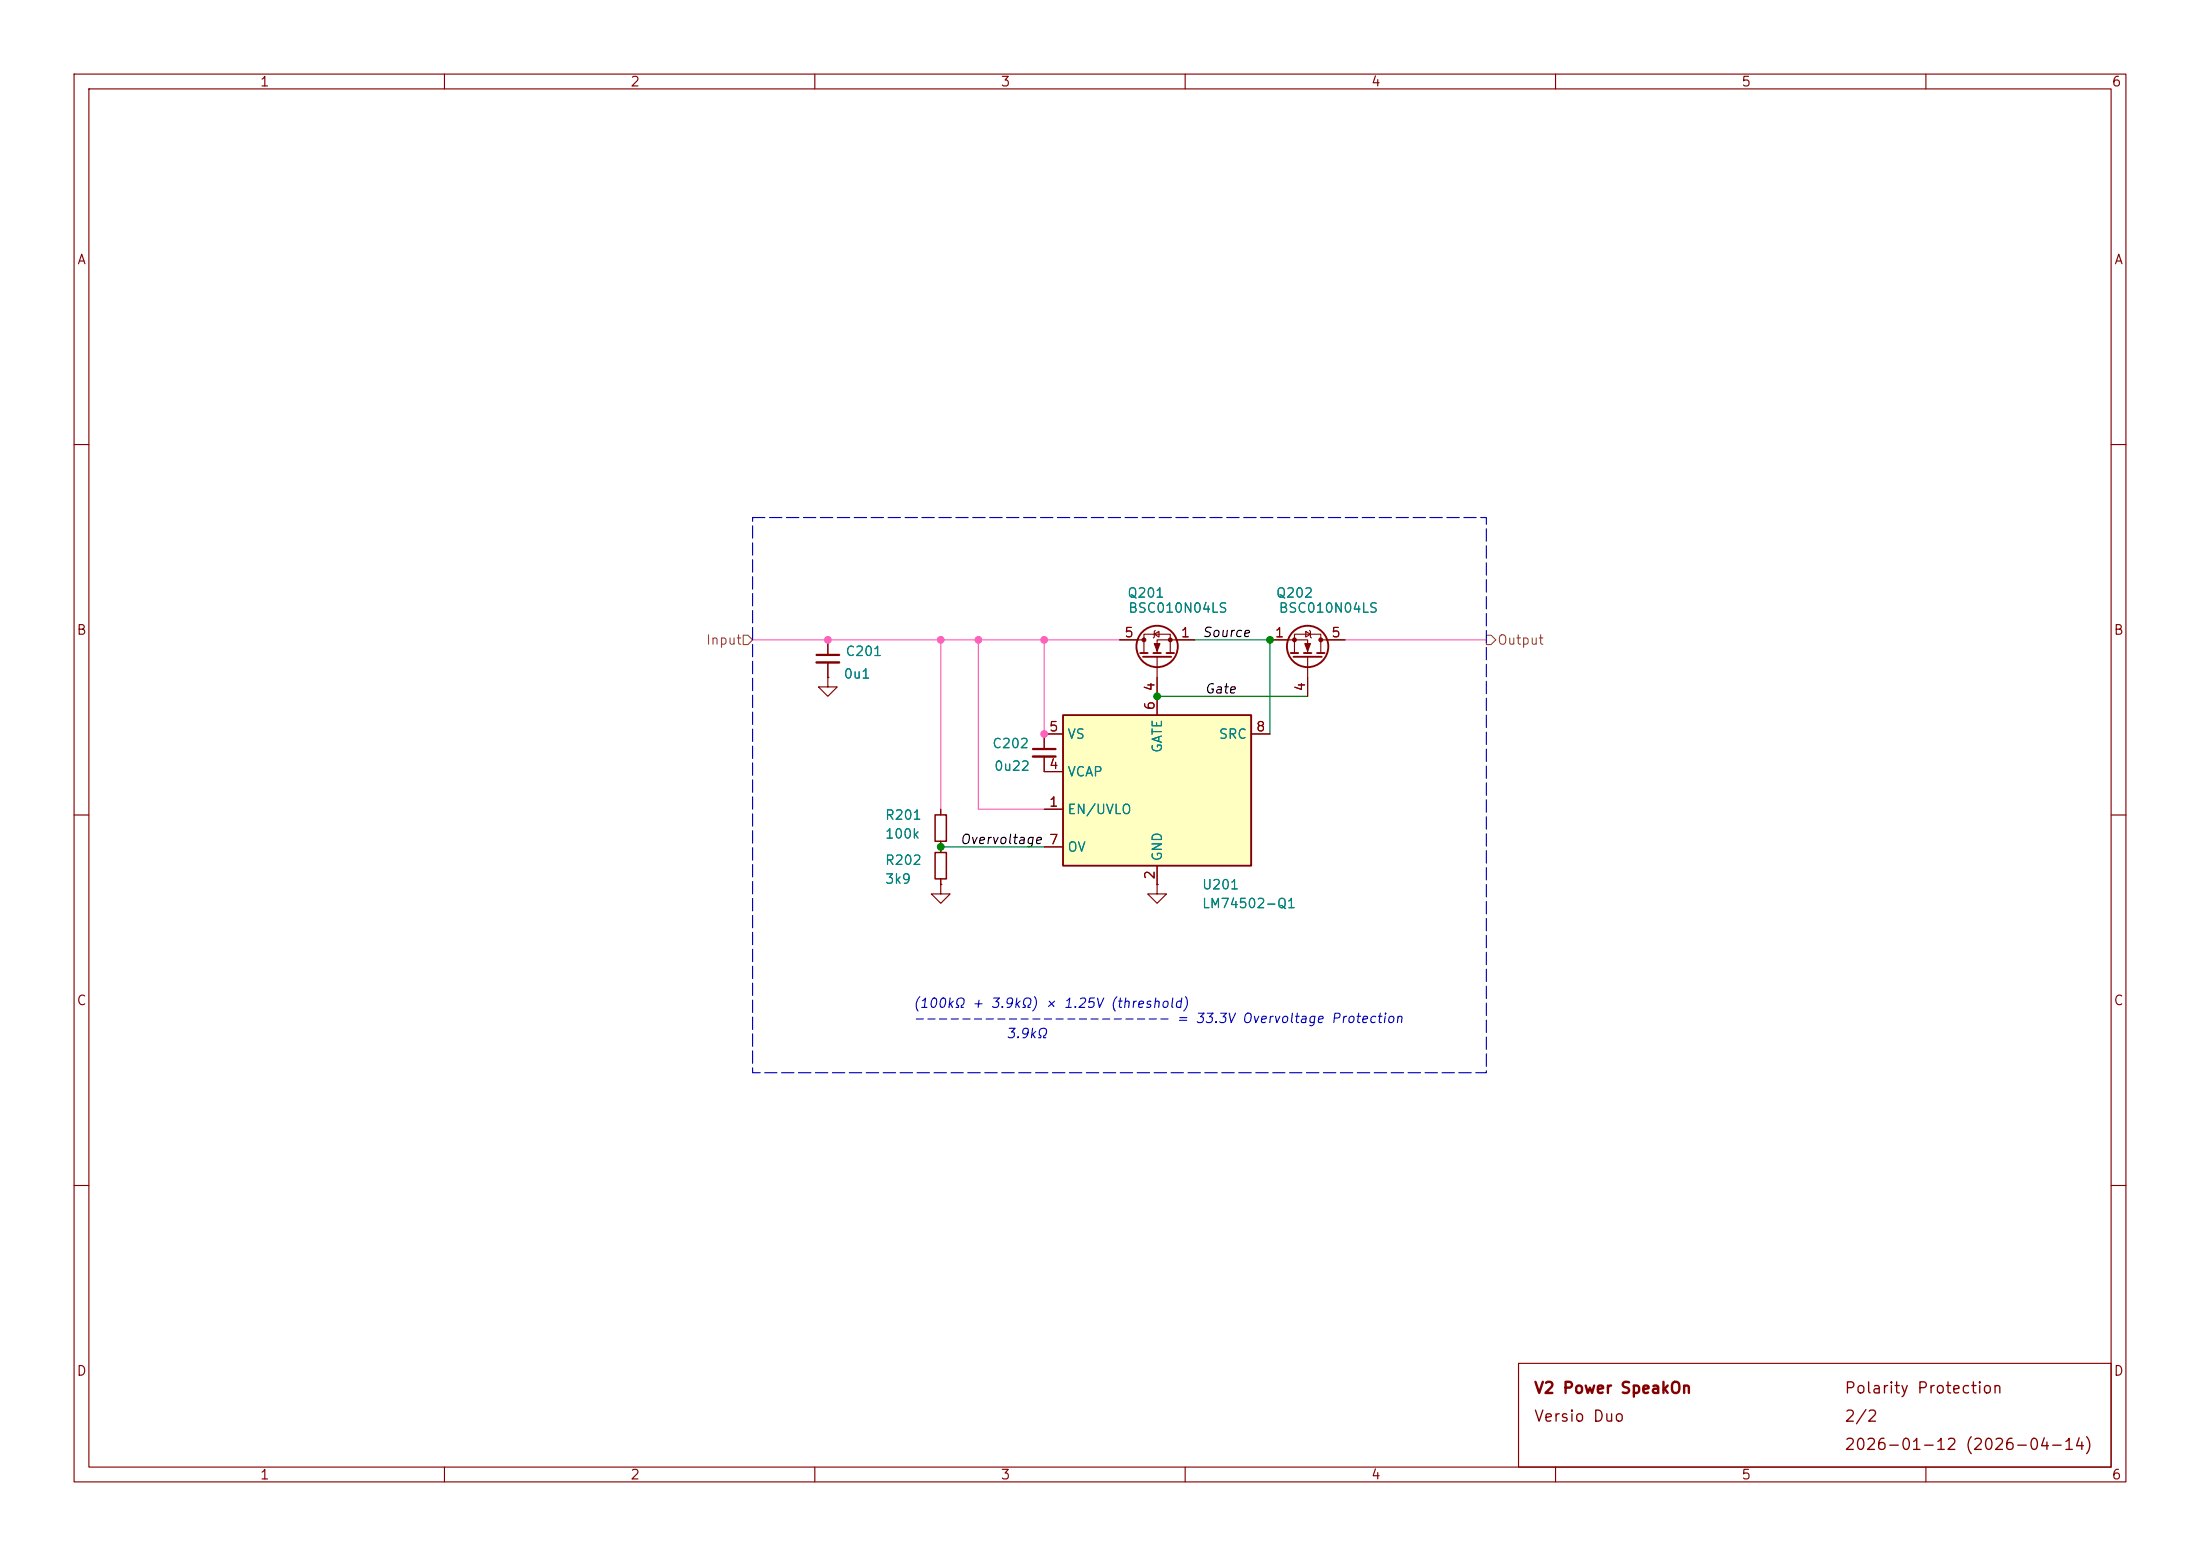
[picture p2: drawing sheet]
<svg xmlns="http://www.w3.org/2000/svg" width="297mm" height="210mm" viewBox="0 0 297 210" stroke-linecap="round" stroke-linejoin="round" font-family="sans-serif">
<g fill="none" stroke="#840000" stroke-width=".15">
<path d="M10 10h277v190h-277zM12 12h273v186h-273zM60 10v2M110 10v2M160 10v2M210 10v2M260 10v2M10 60h2M285 60h2M111.8 91.4v1.3h1.2l-1.2 1.3-1.3-1.3h1.3M111.8 91.4h.1M111.8 86.4v2"/>
<path d="M111.8 89.4v2M10 110h2M285 110h2M10 160h2M285 160h2M60 198v2M110 198v2M160 198v2M205 184h80v14h-80zM210 198v2M260 198v2"/>
</g>
<path d="M110.2 88.4h3.1" fill="none" stroke="#840000" stroke-width=".3"/>
<path d="M110.2 89.4h3.1" fill="none" stroke="#840000" stroke-width=".33"/>
<path d="M143.5 96.5h25.4v20.3h-25.4z" fill="#ffffc2"/>
<g fill="none" stroke="#840000" stroke-width=".25">
<path d="M143.5 96.5h25.4v20.3h-25.4zM153.9 88.1h1M154.3 88.6h3.8M155.7 88.1h1M157.5 88.1h1M174.2 88.1h1.1M174.6 88.6h3.8M176 88.1h1M177.8 88.1h1"/>
<circle cx="156.2" cy="87.2" r="2.79"/>
<circle cx="176.5" cy="87.2" r="2.79"/>
</g>
<g fill="none" stroke="#840000" stroke-width=".15">
<path d="M111.8 91.4h.1M111.8 86.4v2M111.8 89.4v2M143.5 99.1h-2.5v2M151.1 86.4h3.3M154.4 88.1v-2.5h3.6v2.5M155.8 85.6l.7-.4v.8zM156 85.1l-.2 .1v.8l-.1 .1M156.2 88.6v7.9M161.3 86.4h-5.1v1.7M168.9 99.1h2.5M171.4 86.4h5.1v1.7"/>
<path d="M174.8 88.1v-2.5h3.5v2.5M176.3 85.2l.6 .4-.6 .4zM176.5 88.6v5.4M176.8 85.1l.1 .1v.8l.1 .1M178.3 86.4h3.3M127 119.4v1.3h1.3l-1.3 1.2-1.3-1.2h1.3M127 119.4h.1M127 109.2v.8M127 113.5v1.6M127 118.6v.8M141 109.2h2.5M141 102.1v2h2.5"/>
<path d="M141 114.3h2.5M156.2 119.4v1.3h1.3l-1.3 1.2-1.3-1.2h1.3M156.2 119.4h.1M156.2 116.8v2.6"/>
</g>
<path d="M126.2 110h1.6v3.5h-1.6zM126.2 115.1h1.6v3.5h-1.6z" fill="none" stroke="#840000" stroke-width=".2"/>
<path d="M139.4 101.1h3.1" fill="none" stroke="#840000" stroke-width=".3"/>
<path d="M139.4 102.1h3.1" fill="none" stroke="#840000" stroke-width=".33"/>
<g fill="#840000" stroke="#840000" stroke-width=".15">
<path d="M155.8 86.9h.8l-.4 1z"/>
<path d="M176.1 86.9h.8l-.4 1z"/>
<circle cx="154.4" cy="86.4" r=".25"/>
<circle cx="158" cy="86.4" r=".25"/>
<circle cx="178.3" cy="86.4" r=".25"/>
<circle cx="174.8" cy="86.4" r=".25"/>
</g>
<path d="M100.3 85.7h.7l.6 .7-.6 .6h-.7zM200.7 85.7h.6l.6 .7-.6 .6h-.6z" fill="none" stroke="#848400" stroke-width=".15"/>
<path d="M101.6 86.4h49.5M127 86.4v22.8M132.1 86.4v22.8h8.9M141 86.4v12.7M181.6 86.4h19.1" fill="none" stroke="#ff5cbb" stroke-width=".15"/>
<path d="M156.2 94h20.3M161.3 86.4h10.1v12.7M127 114.3h14" fill="none" stroke="#008400" stroke-width=".15"/>
<path d="M101.6 69.9h99.1v74.9h-99.1z" fill="none" stroke="#0000c2" stroke-width=".15" stroke-dasharray="1.7 .6"/>
<g fill="#ff5cbb" stroke="#ff5cbb" stroke-width=".14">
<circle cx="127" cy="86.4" r=".46"/>
<circle cx="141" cy="86.4" r=".46"/>
<circle cx="111.8" cy="86.4" r=".46"/>
<circle cx="132.1" cy="86.4" r=".46"/>
<circle cx="141" cy="99.1" r=".46"/>
</g>
<g fill="#008400" stroke="#008400" stroke-width=".14">
<circle cx="171.4" cy="86.4" r=".46"/>
<circle cx="127" cy="114.3" r=".46"/>
<circle cx="156.2" cy="94" r=".46"/>
</g>
<g font-size="1.5" fill="#840000">
<text x="207" y="188.5">V2 Power SpeakOn</text>
<text x="248.9" y="188.5">Polarity Protection</text>
<text x="207" y="192.3">Versio Duo</text>
<text x="248.9" y="196.1">2026-01-12 (2026-04-14)</text>
<text x="248.9" y="192.3">2/2</text>
</g>
<g font-size="1.3" fill="#840000">
<text x="35" y="12">1</text>
<text x="85" y="12">2</text>
<text x="135" y="12">3</text>
<text x="185" y="12">4</text>
<text x="235" y="12">5</text>
<text x="285" y="12">6</text>
<text x="10.3" y="36">A</text>
<text x="285.3" y="36">A</text>
<text x="10.3" y="86">B</text>
<text x="151.7" y="86.3">5</text>
<text x="159.3" y="86.3">1</text>
<text x="172" y="86.3">1</text>
<text x="179.6" y="86.3">5</text>
<text x="285.3" y="86">B</text>
<text x="156.2" y="96" transform="rotate(-90 156.2 96)">6</text>
<text x="156.2" y="93.4" transform="rotate(-90 156.2 93.4)">4</text>
<text x="176.5" y="93.4" transform="rotate(-90 176.5 93.4)">4</text>
<text x="141.5" y="99">5</text>
<text x="169.5" y="99">8</text>
<text x="141.5" y="104.1">4</text>
<text x="141.5" y="109.2">1</text>
<text x="141.5" y="114.3">7</text>
<text x="156.2" y="118.8" transform="rotate(-90 156.2 118.8)">2</text>
<text x="10.3" y="136">C</text>
<text x="285.3" y="136">C</text>
<text x="10.3" y="186">D</text>
<text x="285.3" y="186">D</text>
<text x="35" y="200">1</text>
<text x="85" y="200">2</text>
<text x="135" y="200">3</text>
<text x="185" y="200">4</text>
<text x="235" y="200">5</text>
<text x="285" y="200">6</text>
</g>
<g font-size="1.3" fill="#008484">
<text x="152.1" y="81">Q201</text>
<text x="152.2" y="83">BSC010N04LS</text>
<text x="172.2" y="81">Q202</text>
<text x="172.5" y="83">BSC010N04LS</text>
<text x="114.1" y="88.9">C201</text>
<text x="113.8" y="91.9">0u1</text>
<text x="133.9" y="101.3">C202</text>
<text x="144" y="100">VS</text>
<text x="157.2" y="101.7" transform="rotate(-90 157.2 101.7)">GATE</text>
<text x="164.4" y="100">SRC</text>
<text x="134.1" y="104.3">0u22</text>
<text x="144" y="105.1">VCAP</text>
<text x="119.4" y="111">R201</text>
<text x="119.4" y="113.5">100k</text>
<text x="144" y="110.2">EN/UVLO</text>
<text x="119.4" y="117">R202</text>
<text x="119.4" y="119.6">3k9</text>
<text x="144" y="115.3">OV</text>
<text x="157.2" y="116.3" transform="rotate(-90 157.2 116.3)">GND</text>
<text x="162.2" y="120.4">U201</text>
<text x="162.2" y="122.9">LM74502-Q1</text>
</g>
<g font-size="1.3" fill="#848400">
<text x="95.2" y="87.3">Input</text>
<text x="202.1" y="87.3">Output</text>
</g>
<g font-size="1.3">
<text x="162.2" y="86.3">Source</text>
<text x="162.5" y="93.9">Gate</text>
<text x="129.5" y="114.2">Overvoltage 7</text>
</g>
<g font-size="1.3" fill="#0000c2">
<text x="123.2" y="136.4">(100kΩ + 3.9kΩ) × 1.25V (threshold)</text>
<text x="123.2" y="138.4">---------------------- = 33.3V Overvoltage Protection</text>
<text x="135.7" y="140.4">3.9kΩ</text>
</g>
</svg>
